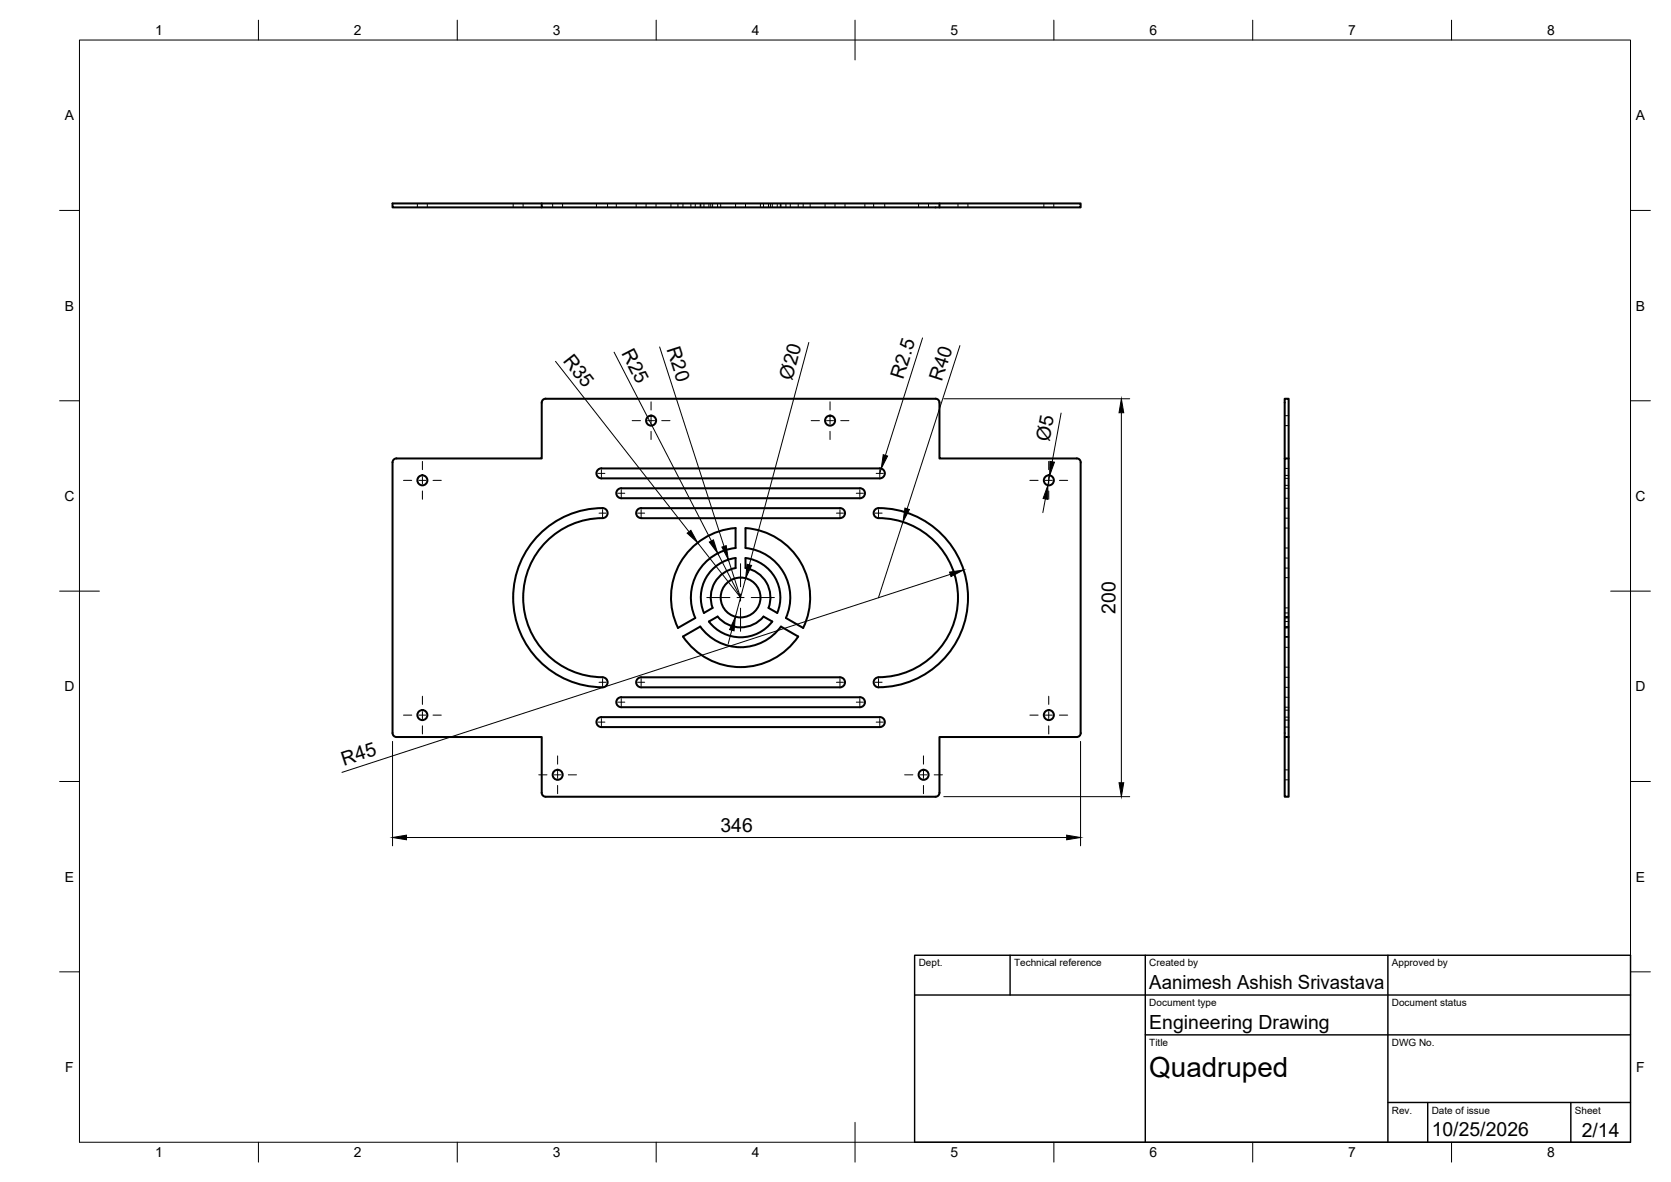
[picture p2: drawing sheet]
<svg xmlns="http://www.w3.org/2000/svg" width="420mm" height="297mm" viewBox="0 0 420 297" stroke-linecap="round" stroke-linejoin="round" font-family="sans-serif">
<!-- layer: Visible -->
<g fill="none" stroke="#000" stroke-width=".51">
<path d="M136.2 51.1v1h135.5v-1h-173v1h37.5M236.2 51.1v1M151.2 117.7h70M151.2 117.7a1.26 1.26 0 0 0-1.2 1.3 1.26 1.26 0 0 0 1.2 1.2h70a1.26 1.26 0 0 0 1.3-1.2 1.26 1.26 0 0 0-1.3-1.3M323 115.2v-15h1v100h-1v-85h1M155.5 122.9l.7-.2h60a1.26 1.26 0 0 1 1.3 1.3 1.26 1.26 0 0 1-1.3 1.2h-60a1.26 1.26 0 0 1-1.2-.9 1.26 1.26 0 0 1 .5-1.4zM161.2 130.2h50M161.2 127.7h50M161.2 127.7a1.26 1.26 0 0 0-1.2 1.2 1.26 1.26 0 0 0 1.2 1.3M211.2 127.7a1.26 1.26 0 0 1 1.3 1.2 1.26 1.26 0 0 1-1.3 1.3M220.9 130.2a20 20 0 0 1 20 20 20 20 0 0 1-20 20M220.9 127.7a22.5 22.5 0 0 1 22.5 22.5 22.5 22.5 0 0 1-22.5 22.5"/>
<path d="M220.9 127.7a1.26 1.26 0 0 0-1.2 1.2 1.26 1.26 0 0 0 1.2 1.3M171.7 160l4.4-2.5a12.5 12.5 0 0 0 20.3 0l4.3 2.5a17.5 17.5 0 0 1-29 0zM174.8 155.3a12.5 12.5 0 0 1 10.2-17.6v-5a17.5 17.5 0 0 0-14.5 25.1l4.3-2.5M178.2 156.2l2.2-1.3a7.5 7.5 0 0 0 11.6 0l2.2 1.3a10 10 0 0 1-16 0zM179.3 143l1.4-1.2 1.6-.8 2.7-.8v2.6a7.5 7.5 0 0 0-5.8 10l-2.2 1.2a10 10 0 0 1 2.3-11zM187.5 140.2a10 10 0 0 1 7.9 13.8l-2.2-1.2a7.5 7.5 0 0 0-5.7-10zM197.6 155.3a12.5 12.5 0 0 0-10.1-17.6v-5a17.5 17.5 0 0 1 14.5 25.1l-4.4-2.5M151.5 170.2a20 20 0 0 1-19.9-20.2 20 20 0 0 1 20.3-19.9 1.26 1.26 0 0 0 .9-1.4 1.26 1.26 0 0 0-1.3-1 22.5 22.5 0 0 0-22.5 22.5 22.5 22.5 0 0 0 22.5 22.5M151.5 170.2a1.26 1.26 0 0 1 1.3 1.3 1.26 1.26 0 0 1-1.3 1.2M156.2 175.2h60M156.2 175.2a1.26 1.26 0 0 0-1.2 1.3 1.26 1.26 0 0 0 1.2 1.2h60a1.26 1.26 0 0 0 1.3-1.2 1.26 1.26 0 0 0-1.3-1.3M160.5 170.5l.7-.3h50a1.26 1.26 0 0 1 1.3 1.3 1.26 1.26 0 0 1-1.3 1.2h-50a1.26 1.26 0 0 1-1.2-.8 1.26 1.26 0 0 1 .5-1.4z"/>
<path d="M220.9 170.2a1.26 1.26 0 0 0-1.2 1.3 1.26 1.26 0 0 0 1.2 1.2M98.7 184.2v-68a.97 .97 0 0 1 1-1h36.5v-14a1.01 1.01 0 0 1 1-1h98a.97 .97 0 0 1 1 1v14h34.5a.97 .97 0 0 1 1 1v68M98.7 184.2a1.01 1.01 0 0 0 1 1h36.5v14a1.01 1.01 0 0 0 1 1h98a1.01 1.01 0 0 0 1-1v-14h34.5a1.01 1.01 0 0 0 1-1M150.5 180.4l.7-.2h70a1.26 1.26 0 0 1 1.3 1.3 1.26 1.26 0 0 1-1.3 1.2h-70a1.26 1.26 0 0 1-1.2-.9 1.26 1.26 0 0 1 .5-1.4zM323 185.2h1"/>
<circle cx="163.7" cy="105.7" r="1.26"/>
<circle cx="208.7" cy="105.7" r="1.26"/>
<circle cx="106.2" cy="120.7" r="1.26"/>
<circle cx="263.7" cy="120.7" r="1.26"/>
<circle cx="186.2" cy="150.2" r="5"/>
<circle cx="106.2" cy="179.7" r="1.26"/>
<circle cx="263.7" cy="179.7" r="1.26"/>
<circle cx="140.2" cy="194.7" r="1.26"/>
<circle cx="232.2" cy="194.7" r="1.26"/>
</g>
<!-- layer: Hidden -->
<g fill="none" stroke="#000" stroke-width=".25">
<path d="M104.9 51.1v1M107.4 51.1v1M129 51.1v1M131.5 51.1v1M139 51.1v1M141.5 51.1v1M150 51.1v1M152.8 51.1v1M155 51.1v1M160 51.1v1M162.5 51.1v1M165 51.1v1"/>
<path d="M168.7 51.1v1M170.5 51.1v1M171.7 51.1v1M173.7 51.1v1M174.8 51.1v1M176.1 51.1v1M176.2 51.1v1M177 51.1v1M178.2 51.1v1M178.7 51.1v1M179.2 51.1v1M180.4 51.1v1"/>
<path d="M181.2 51.1v1M185 51.1v1M187.5 51.1v1M191.2 51.1v1M192 51.1v1M193.2 51.1v1M193.7 51.1v1M194.2 51.1v1M195.4 51.1v1M196.2 51.1v1M196.4 51.1v1M197.6 51.1v1"/>
<path d="M198.7 51.1v1M200.7 51.1v1M202 51.1v1M203.7 51.1v1M207.5 51.1v1M210 51.1v1M212.5 51.1v1M217.5 51.1v1M219.7 51.1v1M222.5 51.1v1M231 51.1v1M233.5 51.1v1"/>
<path d="M240.9 51.1v1M243.4 51.1v1M262.5 51.1v1M265 51.1v1M323 117.7h1M323 107h1M323 104.5h1M323 119.5h1M323 132.7h1M323 137.7h1M323 125.2h1M323 122.7h1"/>
<path d="M323 120.2h1M323 130.2h1M323 122h1M323 127.7h1M323 157.8h1M323 155.3h1M323 160h1M323 157.5h1M323 154h1M323 152.8h1M323 140.2h1M323 142.8h1"/>
<path d="M323 156.2h1M323 154.9h1M323 157.7h1M323 155.2h1M323 145.2h1M323 170.2h1M323 175.2h1M323 177.7h1M323 178.5h1M323 167.7h1M323 162.7h1M323 160.2h1"/>
<path d="M323 172.7h1M323 180.2h1M323 182.7h1M323 196h1M323 193.5h1M323 181h1"/>
</g>
<!-- layer: BORDER -->
<g fill="none" stroke="#000" stroke-width=".25">
<path d="M20 10.1h390v276.9h-390zM65 5.1v5M115 5.1v5M165 5.1v5M215 5.1v10M265 5.1v5M315 5.1v5M365 5.1v5M15 52.9h5M410 52.9h5M15 100.7h5M410 100.7h5"/>
<path d="M15 148.6h10M405 148.6h10M15 196.4h5M410 196.4h5M15 244.2h5M410 244.2h5M65 287v5M115 287v5M165 287v5M215 282.1v9.9M265 287v5M315 287v5"/>
<path d="M365 287v5"/>
</g>
<!-- layer: TITLEBLOCK -->
<path d="M230 240.1h180v46.9h-180zM230 250h180M254 240.1v9.9M288 240.1v46.9M349 240.1v46.9M288 260.1h122M349 277.1h61M359 277.1v9.9M395 277.1v9.9" fill="none" stroke="#000" stroke-width=".36"/>
<!-- layer: Smart Centers -->
<g fill="none" stroke="#000" stroke-width=".25">
<path d="M106.2 116v2M106.2 119.8v1.8M150.3 119h1.8M151.2 118.1v1.8M159 105.7h2M162.8 105.7h1.8M163.7 101v2M163.7 104.8v1.8M163.7 108.4v2.1M166.4 105.7h2.1M204 105.7h2M207.8 105.7h1.8"/>
<path d="M208.7 101v2M208.7 104.8v1.8M208.7 108.4v2.1M211.4 105.7h2M220.3 119h1.8M221.2 118.1v1.8M263.7 116v2M263.7 119.8v1.8M101.5 120.7h2M105.3 120.7h1.8M106.2 123.4v2.1M108.9 120.7h2.1"/>
<path d="M150.6 129h1.8M151.5 128.1v1.8M155.3 124h1.8M156.2 123.1v1.7M160.3 129h1.8M161.2 128.1v1.8M210.3 129h1.8M211.2 128.1v1.8M215.3 124h1.8M216.2 123.1v1.7M220 129h1.8M220.9 128.1v1.8"/>
<path d="M259 120.7h2M262.8 120.7h1.8M263.7 123.4v2.1M266.4 120.7h2.1M177.7 150.2h5.8M185.3 150.2h1.8M186.2 141.7v5.8M186.2 149.3v1.8M186.2 152.8v5.9M188.9 150.2h5.8M101.5 179.7h2M105.3 179.7h1.8"/>
<path d="M106.2 175v2M106.2 178.8v1.8M108.9 179.7h2.1M150.6 171.5h1.8M151.5 170.6v1.7M155.3 176.5h1.8M156.2 175.6v1.8M160.3 171.5h1.8M161.2 170.6v1.7M210.3 171.5h1.8M211.2 170.6v1.7M215.3 176.5h1.8"/>
<path d="M216.2 175.6v1.8M220 171.5h1.8M220.9 170.6v1.7M259 179.7h2M262.8 179.7h1.8M263.7 175v2M263.7 178.8v1.8M266.4 179.7h2.1M106.2 182.4v2.1M135.5 194.7h2M139.3 194.7h1.8M140.2 190v2"/>
<path d="M140.2 193.8v1.8M140.2 197.4v2.1M142.9 194.7h2M150.3 181.5h1.8M151.2 180.6v1.8M220.3 181.5h1.8M221.2 180.6v1.8M227.5 194.7h2M231.3 194.7h1.8M232.2 190v2M232.2 193.8v1.8M232.2 197.4v2.1"/>
<path d="M234.9 194.7h2.1M263.7 182.4v2.1"/>
</g>
<!-- layer: FD_Dimensions -->
<g fill="none" stroke="#000" stroke-width=".25">
<path d="M139.7 90.8l33.5 42.8M154.4 88.5l24.5 47.4M165.9 87.2l16.2 50.1M203.4 86.1l-15 55.9M232 84.9l-9.4 29.5M241.4 86.9l-13.3 41M221.6 117.8l-.4 1.2M237.3 100.2h46.8M263.9 119.5l-.4 2.4M266.8 103.8l-2.2 12.2M282 103.7v93M175.4 136.4l10.8 13.8"/>
<path d="M180.5 139.1l5.7 11.1M227 131.2l-6.1 19M262.8 125.4l-.6 3.4M183.1 140.6l3.1 9.6M184 158.4l-.9 3.3M187.5 145.3l-2.6 9.7M238.9 144.3l-152.9 49.8M98.7 186.3v26.3M271.7 186.3v26.3M102.2 210.5h166M237.3 200.2h46.8"/>
</g>
<g fill="#000" stroke="#000" stroke-width=".25">
<path d="M222.1 114.3l1.1 .3-1.6 3.2zM264 115.9l1.1 .2-1.2 3.4zM282 100.2l.6 3.5h-1.2zM172.8 134l.9-.7 1.7 3.1zM178.4 136.2l1-.5 1.1 3.4zM181.5 137.5l1.1-.4 .5 3.5zM227.5 127.7l1.2 .3-1.7 3.2zM263.5 121.9l-.1 3.6-1.1-.2zM184.9 155l-.3 3.5-1.1-.3zM187.8 141.8l1.2 .3-1.5 3.2zM238.8 143.8l3.5-.6-3.2 1.7zM281.4 196.7h1.2l-.6 3.5z"/>
<path d="M98.7 210.5l3.5-.6v1.1zM268.2 209.9l3.5 .6-3.5 .5z"/>
</g>
<text font-size="7" x="289" y="270.6">Quadruped</text>
<g font-size="4.9">
<text x="156.2" y="88.7" transform="rotate(63 156.2 88.7)">R25</text>
<text x="167.6" y="87.7" transform="rotate(72 167.6 87.7)">R20</text>
<text x="141.5" y="90.7" transform="rotate(52 141.5 90.7)">R35</text>
<text x="199.2" y="95.7" transform="rotate(-75 199.2 95.7)">Ø20</text>
<text x="227.1" y="95.5" transform="rotate(-72 227.1 95.5)">R2.5</text>
<text x="236.9" y="96.1" transform="rotate(-72 236.9 96.1)">R40</text>
<text x="263.9" y="111.1" transform="rotate(-80 263.9 111.1)">Ø5</text>
<text x="280.5" y="154.2" transform="rotate(-90 280.5 154.2)">200</text>
<text x="86.5" y="192.4" transform="rotate(-18 86.5 192.4)">R45</text>
<text x="181.1" y="209">346</text>
<text x="289" y="248.5">Aanimesh Ashish Srivastava</text>
<text x="289" y="258.6">Engineering Drawing</text>
<text x="360" y="285.5">10/25/2026</text>
<text x="397.7" y="285.7">2/14</text>
</g>
<g font-size="3.5">
<text x="39" y="8.8">1</text>
<text x="89" y="8.8">2</text>
<text x="139" y="8.8">3</text>
<text x="189" y="8.8">4</text>
<text x="239" y="8.8">5</text>
<text x="289" y="8.8">6</text>
<text x="339" y="8.8">7</text>
<text x="389" y="8.8">8</text>
<text x="16.3" y="30.2">A</text>
<text x="411.3" y="30.2">A</text>
<text x="16.3" y="78">B</text>
<text x="411.3" y="78">B</text>
<text x="16.2" y="125.9">C</text>
<text x="411.2" y="125.9">C</text>
<text x="16.2" y="173.7">D</text>
<text x="411.2" y="173.7">D</text>
<text x="16.3" y="221.6">E</text>
<text x="411.3" y="221.6">E</text>
<text x="16.4" y="269.4">F</text>
<text x="411.4" y="269.4">F</text>
<text x="39" y="290.8">1</text>
<text x="89" y="290.8">2</text>
<text x="139" y="290.8">3</text>
<text x="189" y="290.8">4</text>
<text x="239" y="290.8">5</text>
<text x="289" y="290.8">6</text>
<text x="339" y="290.8">7</text>
<text x="389" y="290.8">8</text>
</g>
<g font-size="2.5">
<text x="231" y="242.9">Dept.</text>
<text x="255" y="242.9">Technical reference</text>
<text x="289" y="242.9">Created by</text>
<text x="350" y="242.9">Approved by</text>
<text x="289" y="252.8">Document type</text>
<text x="350" y="252.8">Document status</text>
<text x="289" y="262.9">Title</text>
<text x="350" y="262.9">DWG No.</text>
<text x="350" y="279.9">Rev.</text>
<text x="360" y="279.9">Date of issue</text>
<text x="396" y="279.9">Sheet</text>
</g>
</svg>
